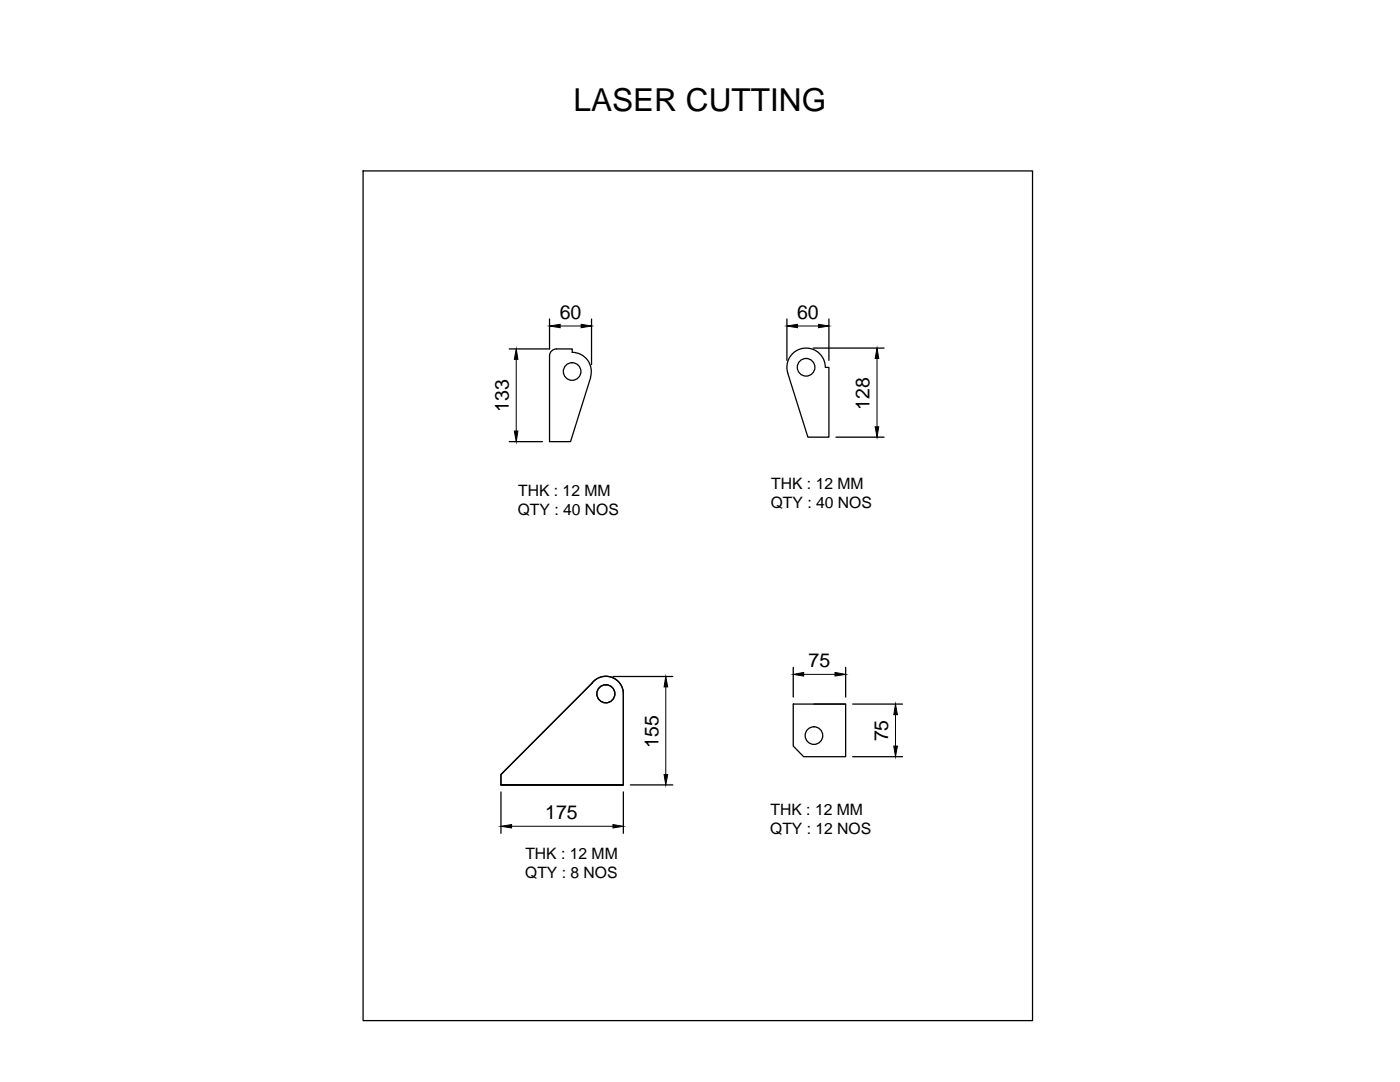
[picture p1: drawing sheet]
<svg xmlns="http://www.w3.org/2000/svg" width="279mm" height="216mm" viewBox="0 0 279 216" stroke-linecap="round" stroke-linejoin="round" font-family="sans-serif">
<!-- layer: 0 -->
<g fill="none" stroke="#000" stroke-width=".25">
<path d="M72.5 34.1h133.6v169.6h-133.6zM109.7 63.7v5.9h-8.1M117.8 75.3a3.8 3.8 0 0 0-3.6-5v-.7h-3.1a1.38 1.38 0 0 0-1.4 1.4v17.1h4.2l4-12.8M118.1 63.7v9.1M157 63.7v8.2M162.3 69.5h14.1M164.7 73.3a3.8 3.8 0 0 0-4.4-3.8 3.8 3.8 0 0 0-3.1 4.9l4 12.8h4.2v-13.9h-.7M165.4 63.7v8.2M101.6 88.1h6.7M166.8 87.2h9.6M118.2 136.3a3.5 3.5 0 0 1 3.9-1.2 3.5 3.5 0 0 1 2.3 3.4v18.1h-24.4v-2.1l18.2-18.2M122.3 135h12"/>
<path d="M158.3 133.2v5.9M168.8 133.2v5.9M100 156.6h24.4M100 158v8.3M124.4 158v8.3M125.8 156.6h8.5M158.3 140.5h10.5v10.5h-8.4l-2.1-2.1zM162.5 140.5h6.3M170.2 140.5h9.9M170.2 151h9.9"/>
<circle cx="114.2" cy="74.1" r="1.76"/>
<circle cx="160.9" cy="73.3" r="1.76"/>
<circle cx="120.9" cy="138.4" r="1.8"/>
<circle cx="162.4" cy="146.8" r="1.76"/>
</g>
<path d="M103 71.7v14.3M111.8 65.1h4.2M159.2 65.1h4.2M175 71.5v13.7M132.9 137.1v17.4M160.4 134.6h6.3M178.7 142.6v6.3M102.1 164.9h20.2" fill="none" stroke="#000" stroke-width=".2"/>
<g fill="#000" stroke="#000" stroke-width=".2">
<path d="M103 69.6l.4 2.1h-.8zM109.7 65.1l2.1-.4v.7zM116 64.7l2.1 .4-2.1 .3zM157 65.1l2.2-.4v.7zM163.4 64.7l2 .4-2 .3zM175 69.5l.4 2h-.7zM102.6 86h.8l-.4 2.1zM174.7 85.2h.7l-.4 2zM132.9 135l.4 2.1h-.8zM158.3 134.6l2.1-.4v.7zM166.7 134.2l2.1 .4-2.1 .3zM132.5 154.5h.8l-.4 2.1z"/>
<path d="M178.4 148.9h.7l-.4 2.1zM178.7 140.5l.4 2.1h-.7zM100 164.9l2.1-.4v.7zM122.3 164.5l2.1 .4-2.1 .3z"/>
</g>
<text font-size="6.3" x="114.5" y="22.1">LASER CUTTING</text>
<g font-size="3.9">
<text x="111.7" y="63.6">60</text>
<text x="159.1" y="63.6">60</text>
<text x="101.5" y="82.2" transform="rotate(-90 101.5 82.2)">133</text>
<text x="173.6" y="81.7" transform="rotate(-90 173.6 81.7)">128</text>
<text x="161.4" y="133.1">75</text>
<text x="131.4" y="149.2" transform="rotate(-90 131.4 149.2)">155</text>
<text x="177.3" y="147.9" transform="rotate(-90 177.3 147.9)">75</text>
<text x="108.8" y="163.4">175</text>
</g>
<g font-size="3.1">
<text x="103.4" y="98.9">THK : 12 MM</text>
<text x="153.8" y="101.4">QTY : 40 NOS</text>
<text x="153.9" y="97.6">THK : 12 MM</text>
<text x="103.3" y="102.7">QTY : 40 NOS</text>
<text x="153.7" y="166.4">QTY : 12 NOS</text>
<text x="153.8" y="162.6">THK : 12 MM</text>
<text x="104.8" y="171.3">THK : 12 MM</text>
<text x="104.8" y="175.2">QTY : 8 NOS</text>
</g>
</svg>
